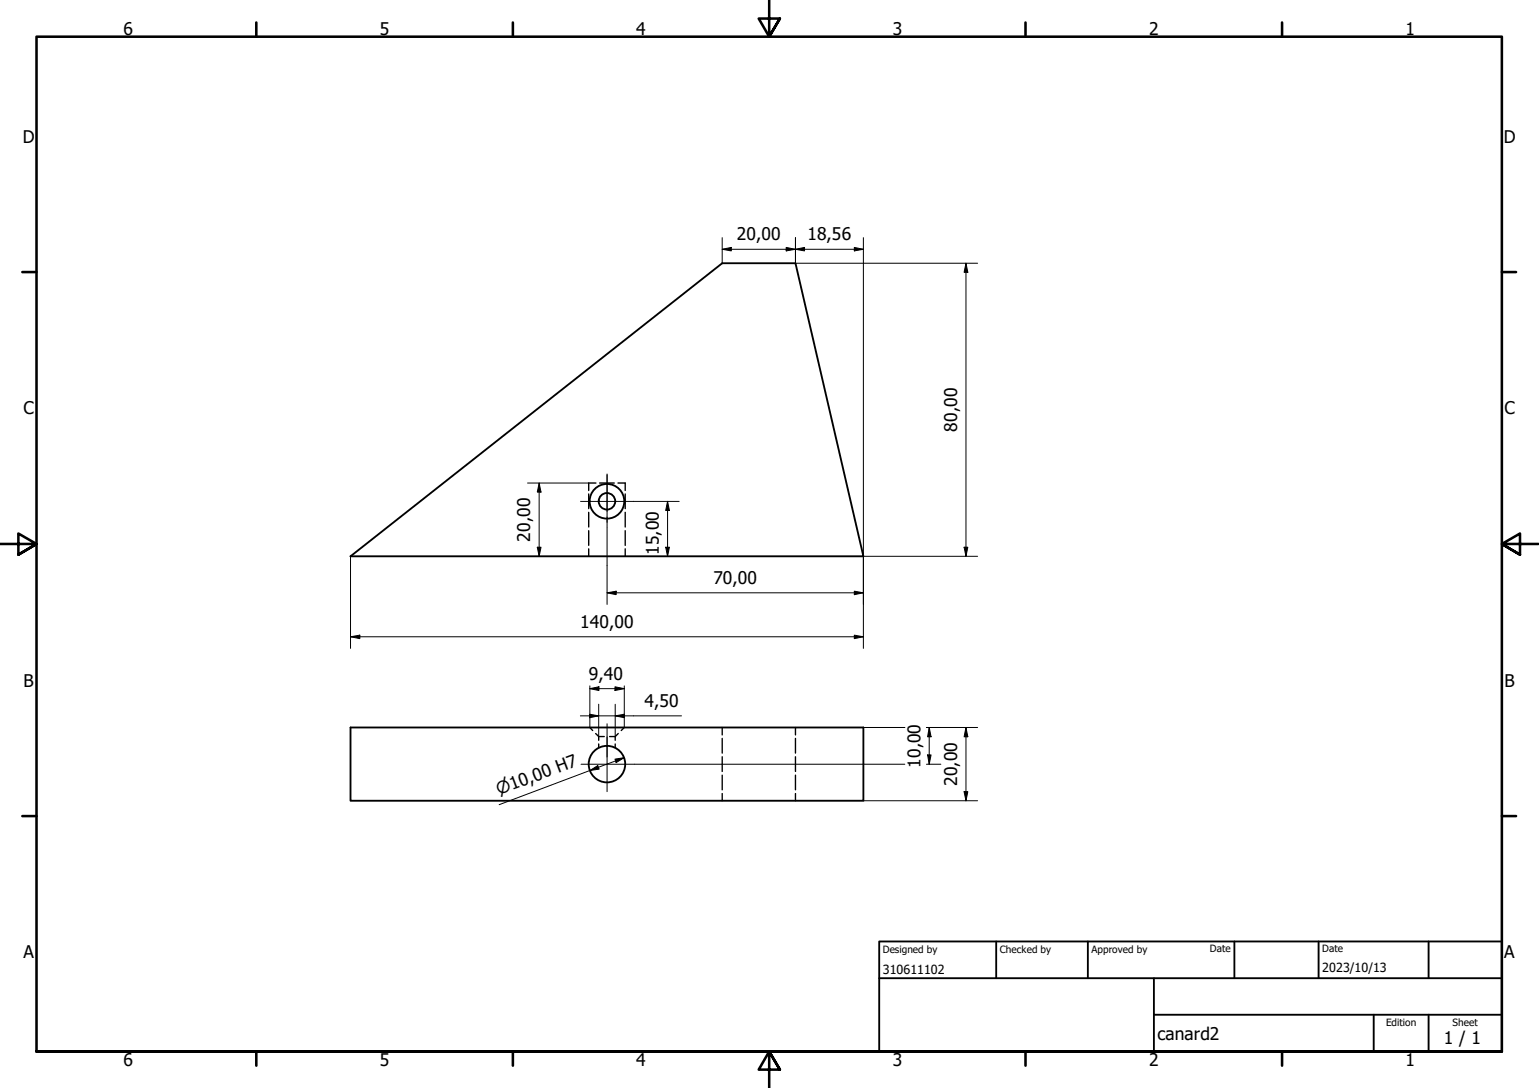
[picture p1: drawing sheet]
<svg xmlns="http://www.w3.org/2000/svg" width="420mm" height="297mm" viewBox="0 0 420 297" stroke-linecap="round" stroke-linejoin="round" font-family="sans-serif">
<!-- layer: Hidden (ISO) -->
<g fill="none" stroke="#000" stroke-width=".38">
<path d="M160.7 134.9v4M160.7 139.9v4M162.7 131.9h-2v2M163.7 131.9h4M168.7 131.9h2v2M170.7 134.9v4M170.7 139.9v4M160.7 144.9v4M160.7 149.8v2.1M170.7 144.9v4M170.7 149.8v2.1M161 198.6l.8 .8"/>
<path d="M170.4 198.6l-.8 .8M197.2 198.6v2M217.2 198.6v2M162.6 200.3l.8 .8M163.4 201.1h1.6M163.4 201.1v1M163.4 203.1v1M166.4 201.1h1.6M168 201.1v1M168 203.1v1M168.8 200.3l-.8 .8M197.2 201.6v4"/>
<path d="M197.2 206.6v4M197.2 211.6v4M197.2 216.6v2M217.2 201.6v4M217.2 206.6v4M217.2 211.6v4M217.2 216.6v2"/>
</g>
<!-- layer: Visible (ISO) -->
<g fill="none" stroke="#000" stroke-width=".51">
<path d="M95.7 151.9l101.5-80h20l18.5 80zM95.7 198.6h140v20h-140z"/>
<circle cx="165.7" cy="136.9" r="2.25"/>
<circle cx="165.7" cy="136.9" r="4.7"/>
<circle cx="165.7" cy="208.6" r="5"/>
</g>
<!-- layer: Border (ISO) -->
<g fill="none" stroke="#000" stroke-width=".7">
<path d="M70 6.1v3.9M140 6.1v3.9M210 0v10l-2.9-4.9h5.8l-2.9 4.9 2.9-4.9M280 6.1v3.9M350 6.1v3.9M6.1 74.3h3.9M410 74.3h3.9M0 148.5h10l-5-2.8v5.7l5-2.9-5 2.9M420 148.5h-10l5-2.8v5.7l-5-2.9 5 2.9M6.1 222.8h3.9M410 222.8h3.9M10 287.1v-277.1h400v277.1h-400h400"/>
<path d="M70 287.1v3.8M140 287.1v3.8M212.9 292l-2.9-4.9 2.9 4.9h-5.8l2.9-4.9v9.9M280 287.1v3.8M350 287.1v3.8"/>
</g>
<!-- layer: Title (ISO) -->
<path d="M240 257h170v30.1h-170zM272 257v10.1M297 257v10.1M337 257v10.1M360 257v10.1M390 257v10.1M240 267.1h170M315 277h95M315 267.1v20M375 277v10.1M390 277v10.1" fill="none" stroke="#000" stroke-width=".51"/>
<!-- layer: Dimension (ISO) -->
<g fill="none" stroke="#000" stroke-width=".27">
<path d="M197.2 68.1l2.4-.6v1zM197.2 68.1h38.5M197.2 64.9v7M214.6 67.5l2.6 .6-2.6 .4zM217.2 68.1l2.4-.6v1zM217.2 64.9v7h49.7M233.2 67.5l2.5 .6-2.5 .4zM235.7 64.9v112.1M263.7 71.9l.5 2.4h-1zM263.7 71.9v80M144 131.9h16.7M147.2 131.9l.5 2.5h-1z"/>
<path d="M147.2 131.9v20M172.9 136.9h12.5M182.2 136.9l.6 2.5h-1.1zM182.2 136.9v15M95.7 151.9v25.1M146.7 149.4h1l-.5 2.5zM165.7 154.4v10.6M181.7 149.4h1.1l-.6 2.5zM235.7 151.9h31.2M263.2 149.4h1l-.5 2.5zM95.7 173.8l2.5-.4v1zM95.7 173.8h140"/>
<path d="M165.7 161.8l2.5-.4v1zM165.7 161.8h70M233.2 173.4l2.5 .4-2.5 .6zM233.2 161.4l2.5 .4-2.5 .6zM158.4 195.4h27.7M161 195l2.4 .4-2.4 .5zM161 188l2.5-.5v1zM161 188h9.4M161 187.2v11.4M163.4 192.3v8.8M167.9 187.5l2.5 .5-2.5 .5zM168 195.4l2.4-.4v.9z"/>
<path d="M168 192.3v8.8M170.4 187.2v11.4M235.7 198.6h11.3M252.9 198.6h14M253.7 198.6l.5 2.6h-1zM253.7 198.6v10M263.7 198.6l.5 2.6h-1zM263.7 198.6v20M161 210.4l2.2-1.4 .4 1zM167.9 207.2l2.5-.3-2.2 1.3zM170.4 206.9l-34.1 12.8M173.2 208.6h73.8"/>
<path d="M235.7 218.6h31.2M252.9 208.6h4M253.2 206.1h1l-.5 2.5zM263.2 216.1h1l-.5 2.5z"/>
</g>
<g fill="#000">
<path d="M197.2 68.1l2.4-.6v1z" fill-rule="evenodd"/>
<path d="M214.6 67.5l2.6 .6-2.6 .4z" fill-rule="evenodd"/>
<path d="M217.2 68.1l2.4-.6v1z" fill-rule="evenodd"/>
<path d="M233.2 67.5l2.5 .6-2.5 .4z" fill-rule="evenodd"/>
<path d="M263.7 71.9l.5 2.4h-1z" fill-rule="evenodd"/>
<path d="M147.2 131.9l.5 2.5h-1z" fill-rule="evenodd"/>
<path d="M182.2 136.9l.6 2.5h-1.1z" fill-rule="evenodd"/>
<path d="M146.7 149.4h1l-.5 2.5z" fill-rule="evenodd"/>
<path d="M181.7 149.4h1.1l-.6 2.5z" fill-rule="evenodd"/>
<path d="M263.2 149.4h1l-.5 2.5z" fill-rule="evenodd"/>
<path d="M95.7 173.8l2.5-.4v1z" fill-rule="evenodd"/>
<path d="M165.7 161.8l2.5-.4v1z" fill-rule="evenodd"/>
<path d="M233.2 173.4l2.5 .4-2.5 .6z" fill-rule="evenodd"/>
<path d="M233.2 161.4l2.5 .4-2.5 .6z" fill-rule="evenodd"/>
<path d="M161 195l2.4 .4-2.4 .5z" fill-rule="evenodd"/>
<path d="M161 188l2.5-.5v1z" fill-rule="evenodd"/>
<path d="M167.9 187.5l2.5 .5-2.5 .5z" fill-rule="evenodd"/>
<path d="M168 195.4l2.4-.4v.9z" fill-rule="evenodd"/>
<path d="M161 210.4l2.2-1.4 .4 1z" fill-rule="evenodd"/>
<path d="M167.9 207.2l2.5-.3-2.2 1.3z" fill-rule="evenodd"/>
<path d="M253.2 206.1h1l-.5 2.5z" fill-rule="evenodd"/>
<path d="M253.7 198.6l.5 2.6h-1z" fill-rule="evenodd"/>
<path d="M263.2 216.1h1l-.5 2.5z" fill-rule="evenodd"/>
<path d="M263.7 198.6l.5 2.6h-1z" fill-rule="evenodd"/>
</g>
<!-- layer: Center Mark (ISO) -->
<path d="M158.5 136.9h14.4M165.7 129.7v14.4M158.6 208.6h7.1v7.5M165.7 201.2v7.4h7.5" fill="none" stroke="#000" stroke-width=".27"/>
<!-- layer: Centerline (ISO) -->
<path d="M165.7 129.4v10.2M165.7 141.1v1.5M165.7 144.1v10.3M165.7 197.6v9.1" fill="none" stroke="#000" stroke-width=".27"/>
<g font-size="4.8">
<text x="33.7" y="9.6">6</text>
<text x="103.7" y="9.6">5</text>
<text x="173.7" y="9.6">4</text>
<text x="243.7" y="9.6">3</text>
<text x="313.7" y="9.6">2</text>
<text x="383.7" y="9.6">1</text>
<text x="6.2" y="38.9">D</text>
<text x="410.5" y="38.9">D</text>
<text x="201.2" y="65.6">20,00</text>
<text x="220.5" y="65.6">18,56</text>
<text x="6.4" y="113.1">C</text>
<text x="410.7" y="113.1">C</text>
<text x="261.3" y="117.8" transform="rotate(-90 261.3 117.8)">80,00</text>
<text x="144.8" y="147.9" transform="rotate(-90 144.8 147.9)">20,00</text>
<text x="179.8" y="151.5" transform="rotate(-90 179.8 151.5)">15,00</text>
<text x="194.8" y="159.5">70,00</text>
<text x="158.4" y="171.5">140,00</text>
<text x="160.7" y="185.7">9,40</text>
<text x="6.4" y="187.4">B</text>
<text x="410.7" y="187.4">B</text>
<text x="176" y="193.1">4,50</text>
<text x="251.3" y="209.6" transform="rotate(-90 251.3 209.6)">10,00</text>
<text x="261.3" y="214.6" transform="rotate(-90 261.3 214.6)">20,00</text>
<text x="6.4" y="261.7">A</text>
<text x="410.7" y="261.7">A</text>
<text x="316" y="283.8">canard2</text>
<text x="394.2" y="285">1 / 1</text>
<text x="33.7" y="290.9">6</text>
<text x="103.7" y="290.9">5</text>
<text x="173.7" y="290.9">4</text>
<text x="243.7" y="290.9">3</text>
<text x="313.7" y="290.9">2</text>
<text x="383.7" y="290.9">1</text>
</g>
<text font-size="4.6" x="136.1" y="217.2" transform="rotate(-21 136.1 217.2)">⌀10,00 H7</text>
<g font-size="3.4">
<text x="241" y="266">310611102</text>
<text x="361" y="265.5">2023/10/13</text>
</g>
<g font-size="2.7">
<text x="241" y="260.1">Designed by</text>
<text x="273" y="260.1">Checked by</text>
<text x="298" y="260.1">Approved by</text>
<text x="330.3" y="260">Date</text>
<text x="361" y="260">Date</text>
<text x="378.4" y="280.1">Edition</text>
<text x="396.6" y="280.1">Sheet</text>
</g>
</svg>
